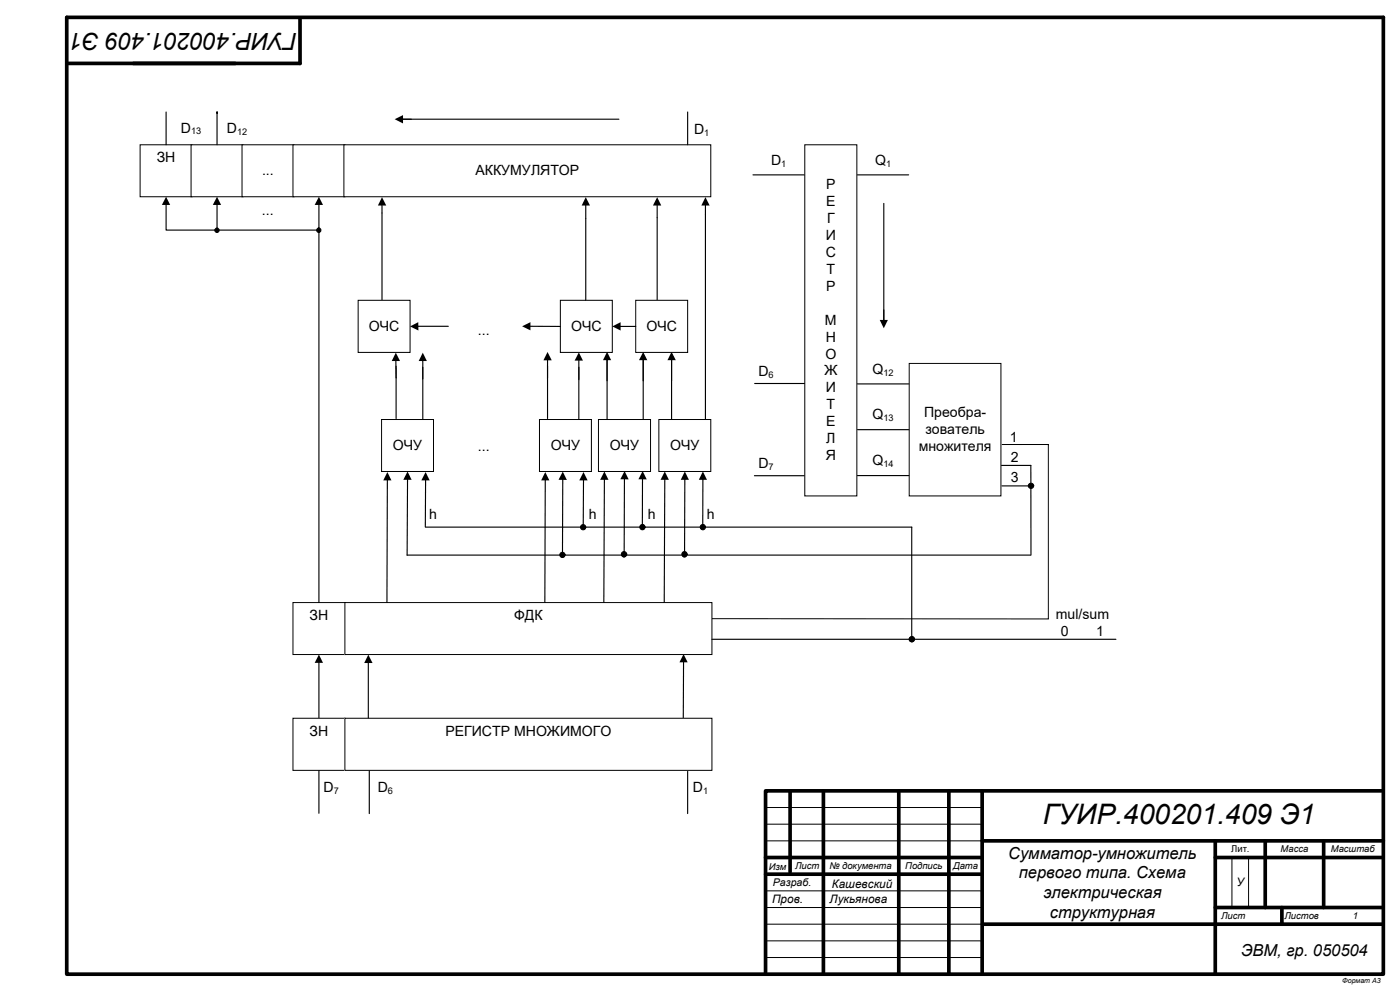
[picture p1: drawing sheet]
<svg xmlns="http://www.w3.org/2000/svg" width="420mm" height="297mm" viewBox="0 0 420 297" stroke-linecap="round" stroke-linejoin="round" font-family="sans-serif">
<g fill="none" stroke="#000" stroke-width="1.1">
<path d="M20 5.2h395v286.8h-395zM20.5 19h50.1M90 5.5v13.5M237 237.4v24M247 237v55M269.6 237v55M284.6 237v55M294.6 237v55M414.6 237h-184.9v55M229.7 257h64.9M294.6 252h120.4M364.6 252v40"/>
<path d="M364.6 257h50M379.6 252v20M397.1 252v20M229.7 262h64.9M294.8 277h119.8M364.6 272h50M384.6 272v5"/>
</g>
<path d="M229.7 242h64.9M229.7 247h64.9M229.7 252h64.9M369.6 257v15M374.6 257v15M229.7 267h64.9M229.7 272h64.9M229.7 277h65.1M229.7 282h64.9M229.7 287h64.9" fill="none" stroke="#000" stroke-width=".3"/>
<path d="M42 43.4h15.6v15.6h-15.6z" fill="#fff"/>
<path d="M42 43.4h15.6v15.6h-15.6z" fill="none" stroke="#000" stroke-width=".3"/>
<path d="M57.3 43.4h15.6v15.6h-15.6z" fill="#fff"/>
<path d="M57.3 43.4h15.6v15.6h-15.6z" fill="none" stroke="#000" stroke-width=".3"/>
<path d="M72.6 43.4h15.6v15.6h-15.6z" fill="#fff"/>
<path d="M72.6 43.4h15.6v15.6h-15.6z" fill="none" stroke="#000" stroke-width=".3"/>
<path d="M87.9 43.4h15.6v15.6h-15.6z" fill="#fff"/>
<path d="M87.9 43.4h15.6v15.6h-15.6z" fill="none" stroke="#000" stroke-width=".3"/>
<path d="M103.2 43.4h110v15.6h-110z" fill="#fff"/>
<path d="M103.2 43.4h110v15.6h-110z" fill="none" stroke="#000" stroke-width=".3"/>
<path d="M241.4 43.4h15.6v105.2h-15.6z" fill="#fff"/>
<path d="M241.4 43.4h15.6v105.2h-15.6zM272.8 108.9h27.5v39.7h-27.5zM305.9 133.2h8.6v52.3l-100.9-.1" fill="none" stroke="#000" stroke-width=".3"/>
<path d="M257.2 115.1h15.4M257.3 128.8h15.3M257.2 142.5h15.4M300.6 145.6h8.7M205.1 198.2l-.1 17.1" fill="none" stroke="#000" stroke-width=".34"/>
<path d="M205.1 196l1.2 2.5h-2.5z" fill="#000"/>
<path d="M87.9 180.6h15.6v15.6h-15.6z" fill="#fff"/>
<path d="M87.9 180.6h15.6v15.6h-15.6z" fill="none" stroke="#000" stroke-width=".3"/>
<path d="M103.5 180.6h110.1v15.6h-110.1z" fill="#fff"/>
<path d="M103.5 180.6h110.1v15.6h-110.1z" fill="none" stroke="#000" stroke-width=".3"/>
<path d="M87.9 215.3h15.6v15.6h-15.6z" fill="#fff"/>
<path d="M87.9 215.3h15.6v15.6h-15.6z" fill="none" stroke="#000" stroke-width=".3"/>
<path d="M103.5 215.3h110.1v15.6h-110.1z" fill="#fff"/>
<g fill="none" stroke="#000" stroke-width=".3">
<path d="M103.5 215.3h110.1v15.6h-110.1z"/>
<circle cx="273.5" cy="191.6" r=".73"/>
</g>
<path d="M300.4 139.5h8.8M127.6 158h145.9v33.6M122.1 166.4h187.1M95.7 198.4v16.7M213.6 191.6h121.2" fill="none" stroke="#000" stroke-width=".34"/>
<g fill="#000">
<path d="M95.7 196.2l1.2 2.5h-2.5z"/>
<circle cx="273.5" cy="191.6" r=".73"/>
</g>
<path d="M197.7 125.7h15.5v15.6h-15.5z" fill="#fff"/>
<path d="M197.7 125.7h15.5v15.6h-15.5z" fill="none" stroke="#000" stroke-width=".3"/>
<path d="M199.4 143.5l-.1 36.9M205.4 143.5v22.9M210.9 143.5l-.1 14.2" fill="none" stroke="#000" stroke-width=".34"/>
<path d="M199.4 141.3l1.3 2.5h-2.5zM205.4 141.3l1.3 2.5h-2.5zM210.9 141.3l1.2 2.5h-2.5z" fill="#000"/>
<path d="M161.8 125.7h15.6v15.6h-15.6z" fill="#fff"/>
<path d="M161.8 125.7h15.6v15.6h-15.6z" fill="none" stroke="#000" stroke-width=".3"/>
<path d="M163.6 143.6l-.2 37M175 143.6v14.2" fill="none" stroke="#000" stroke-width=".34"/>
<path d="M163.6 141.5l1.2 2.5h-2.5zM175 141.5l1.3 2.5h-2.5z" fill="#000"/>
<path d="M114.5 125.7h15.5v15.6h-15.5z" fill="#fff"/>
<path d="M114.5 125.7h15.5v15.6h-15.5z" fill="none" stroke="#000" stroke-width=".3"/>
<path d="M116.2 143.6l-.1 37M122.3 143.5l-.2 22.9M127.7 143.6l-.1 14.2" fill="none" stroke="#000" stroke-width=".34"/>
<path d="M116.2 141.5l1.2 2.5h-2.4zM122.3 141.3l1.2 2.5h-2.5zM127.7 141.5l1.2 2.5h-2.5z" fill="#000"/>
<path d="M179.5 125.7h15.7v15.6h-15.7z" fill="#fff"/>
<path d="M179.5 125.7h15.7v15.6h-15.7z" fill="none" stroke="#000" stroke-width=".3"/>
<path d="M181.3 143.5l-.2 36.9M187.3 143.3l-.1 23.1M192.7 143.3v14.2" fill="none" stroke="#000" stroke-width=".34"/>
<path d="M181.3 141.3l1.2 2.5h-2.5zM187.4 141.2l1.2 2.5-2.5-.1zM192.8 141.2l1.2 2.5-2.5-.1z" fill="#000"/>
<path d="M168.1 90h15.6v15.6h-15.6z" fill="#fff"/>
<path d="M168.1 90h15.6v15.6h-15.6z" fill="none" stroke="#000" stroke-width=".3"/>
<path d="M107.4 90h15.6v15.6h-15.6z" fill="#fff"/>
<path d="M107.4 90h15.6v15.6h-15.6z" fill="none" stroke="#000" stroke-width=".3"/>
<path d="M190.7 90h15.6v15.6h-15.6z" fill="#fff"/>
<g fill="none" stroke="#000" stroke-width=".3">
<path d="M70.6 19h19.4zM190.7 90h15.6v15.6h-15.6zM306.2 133.2h-5.6h13.9"/>
<circle cx="65.1" cy="69" r=".65"/>
<circle cx="95.6" cy="69" r=".66"/>
<circle cx="174.9" cy="158" r=".79"/>
<circle cx="192.7" cy="158" r=".79"/>
<circle cx="210.8" cy="158" r=".79"/>
<circle cx="309.3" cy="145.6" r=".46"/>
<circle cx="309.3" cy="145.6" r=".79"/>
<circle cx="168.7" cy="166.3" r=".78"/>
<circle cx="187.2" cy="166.3" r=".56"/>
<circle cx="187.2" cy="166.1" r=".8"/>
<circle cx="205.3" cy="166.1" r=".79"/>
<circle cx="205.3" cy="166.3" r=".57"/>
<circle cx="273.6" cy="191.6" r=".8"/>
</g>
<g fill="none" stroke="#000" stroke-width=".34">
<path d="M49.8 33.6v9.8M65.1 34v-.5v9.9M120.6 35.7h65.1M206.3 33.6v9.8M225.9 52.4h15.4M257.2 52.4h15.4M49.8 61.1v7.9h45.2M65.1 61.1v7.3M95.7 61.1v119.5M114.6 61.3v28.5M175.7 61.3v28.7M197.1 61.3v28.5"/>
<path d="M211.6 61.3v64.4M265.1 61v35.9M125.2 97.8h9.3M158.8 97.8h9.3M185.8 97.8h4.9M118.7 107.9l.1 5.4M118.8 109.8v15.6M126.8 107.9v17.8M164.3 107.7v17.7M173.7 107.8v17.8M182.1 106.2v19.4M193 106.2v19.4"/>
<path d="M201.5 106.2v19.4M226.4 114.9h14.9M309.2 139.5l.1 26.9M168.8 143.5l-.1 22M226.3 142.6h15M110.5 198.4v16.8M95.7 231v12.8M110.8 231.1v12.7M206.3 231.2v12.6"/>
</g>
<g fill="#000">
<path d="M118.4 35.7l2.5-1.2v2.5zM49.8 59l1.3 2.4h-2.5zM65.1 59l1.2 2.4h-2.5zM95.7 59l1.2 2.4h-2.5zM114.6 59.1l1.3 2.5h-2.5zM175.7 59.1l1.3 2.5h-2.5zM197.1 59.1l1.3 2.5h-2.5zM211.6 59.1l1.3 2.5h-2.5zM123 97.8l2.5-1.2v2.5zM156.6 97.8l2.5-1.2v2.4zM183.7 97.8l2.5-1.2v2.5zM263.9 95.9h2.5l-1.3 2.5z"/>
<path d="M118.7 105.7l1.3 2.5h-2.5zM126.8 105.7l1.3 2.5h-2.5zM164.3 105.5l1.2 2.5h-2.5zM173.7 105.6l1.2 2.5h-2.5zM182.1 105.5l1.2 2.4h-2.4zM193 105.5l1.2 2.4h-2.5zM201.5 105.5l1.2 2.4h-2.5zM168.8 141.4l1.3 2.4h-2.5zM110.5 196.2l1.3 2.5h-2.5z"/>
<circle cx="65.1" cy="69" r=".65"/>
<circle cx="95.6" cy="69" r=".66"/>
<circle cx="174.9" cy="158" r=".79"/>
<circle cx="192.7" cy="158" r=".79"/>
<circle cx="210.8" cy="158" r=".79"/>
<circle cx="309.3" cy="145.6" r=".46"/>
<circle cx="309.3" cy="145.6" r=".79"/>
<circle cx="168.7" cy="166.3" r=".78"/>
<circle cx="187.2" cy="166.3" r=".56"/>
<circle cx="187.2" cy="166.1" r=".8"/>
<circle cx="205.3" cy="166.1" r=".79"/>
<circle cx="205.3" cy="166.3" r=".57"/>
<circle cx="273.6" cy="191.6" r=".8"/>
</g>
<path d="M40 19h50" fill="none" stroke="#000" stroke-width="1.1"/>
<text font-size="8.5" x="312.8" y="247.1">ГУИР.400201.409 Э1</text>
<text font-size="7.1" x="89.1" y="10" transform="rotate(-180 89.1 10)">ГУИР.400201.409 Э1</text>
<g font-size="5">
<text x="302.4" y="257.3">Сумматор-умножитель</text>
<text x="305.6" y="263.2">первого типа. Схема</text>
<text x="313" y="269.2">электрическая</text>
<text x="314.9" y="275.1">структурная</text>
<text x="372.3" y="286.5">ЭВМ, гр. 050504</text>
</g>
<g font-size="4.2">
<text x="54.3" y="39.8">D</text>
<text x="68.1" y="40">D</text>
<text x="208.2" y="40.3">D</text>
<text x="47" y="48.6">ЗН</text>
<text x="78.6" y="52.5">...</text>
<text x="142.6" y="52.5">АККУМУЛЯТОР</text>
<text x="231.3" y="49.3">D</text>
<text x="262.5" y="49.3">Q</text>
<text x="247.9" y="56.7">Р</text>
<text x="78.5" y="64.5">...</text>
<text x="247.9" y="61.8">Е</text>
<text x="247.7" y="71.9">И</text>
<text x="248.1" y="66.8">Г</text>
<text x="247.7" y="77">С</text>
<text x="247.9" y="82.1">Т</text>
<text x="247.9" y="87.2">Р</text>
<text x="110.7" y="99.1">ОЧС</text>
<text x="143.4" y="100.5">...</text>
<text x="171.3" y="99.1">ОЧС</text>
<text x="193.9" y="99.1">ОЧС</text>
<text x="247.5" y="97.3">М</text>
<text x="247.6" y="107.5">О</text>
<text x="247.7" y="102.4">Н</text>
<text x="227.5" y="112.6">D</text>
<text x="247.3" y="112.5">Ж</text>
<text x="261.7" y="112">Q</text>
<text x="247.7" y="117.6">И</text>
<text x="247.9" y="122.7">Т</text>
<text x="261.7" y="125.6">Q</text>
<text x="277.2" y="125">Преобра-</text>
<text x="247.9" y="127.8">Е</text>
<text x="277.6" y="130.1">зователь</text>
<text x="117.9" y="134.8">ОЧУ</text>
<text x="143.4" y="135.3">...</text>
<text x="165.2" y="134.8">ОЧУ</text>
<text x="183" y="134.8">ОЧУ</text>
<text x="201.1" y="134.8">ОЧУ</text>
<text x="247.7" y="137.9">Я</text>
<text x="247.9" y="132.8">Л</text>
<text x="275.6" y="135.2">множителя</text>
<text x="302.9" y="132.5">1</text>
<text x="227.5" y="140.3">D</text>
<text x="261.7" y="139.5">Q</text>
<text x="303.3" y="138.4">2</text>
<text x="303.3" y="144.6">3</text>
<text x="128.7" y="155.4">h</text>
<text x="176.7" y="155.4">h</text>
<text x="194.4" y="155.4">h</text>
<text x="212.1" y="155.4">h</text>
<text x="92.9" y="185.8">ЗН</text>
<text x="154.3" y="185.8">ФДК</text>
<text x="316.7" y="185.5">mul/sum</text>
<text x="318.3" y="190.5">0</text>
<text x="328.8" y="190.5">1</text>
<text x="92.9" y="220.5">ЗН</text>
<text x="133.6" y="220.5">РЕГИСТР МНОЖИМОГО</text>
<text x="97.1" y="237.2">D</text>
<text x="113.3" y="237.2">D</text>
<text x="207.9" y="237.2">D</text>
</g>
<g font-size="3.5">
<text x="249.6" y="266.1">Кашевский</text>
<text x="371" y="265.5">У</text>
<text x="231.6" y="270.6">Пров.</text>
<text x="248.9" y="270.6">Лукьянова</text>
</g>
<text font-size="3.2" x="231.9" y="265.5">Разраб.</text>
<g font-size="2.8">
<text x="57.4" y="40.3">13</text>
<text x="71.1" y="40.6">12</text>
<text x="211.2" y="40.9">1</text>
<text x="234.4" y="49.9">1</text>
<text x="265.8" y="49.9">1</text>
<text x="230.6" y="113.2">6</text>
<text x="265" y="112.6">12</text>
<text x="265" y="126.2">13</text>
<text x="230.5" y="140.8">7</text>
<text x="265" y="140.1">14</text>
<text x="100.1" y="237.8">7</text>
<text x="116.4" y="237.8">6</text>
<text x="210.9" y="237.8">1</text>
<text x="369.4" y="255.4">Лит.</text>
<text x="384.2" y="255.4">Масса</text>
<text x="399.2" y="255.4">Масштаб</text>
<text x="230.6" y="260.6">Изм</text>
<text x="238.5" y="260.4">Лист</text>
<text x="248.8" y="260.4">№ документа</text>
<text x="271.6" y="260.4">Подпись</text>
<text x="285.9" y="260.4">Дата</text>
<text x="366.3" y="275.4">Лист</text>
<text x="385.3" y="275.4">Листов</text>
<text x="405.8" y="275.4">1</text>
</g>
<text font-size="2.1" x="402.6" y="294.5">Формат А3</text>
</svg>
